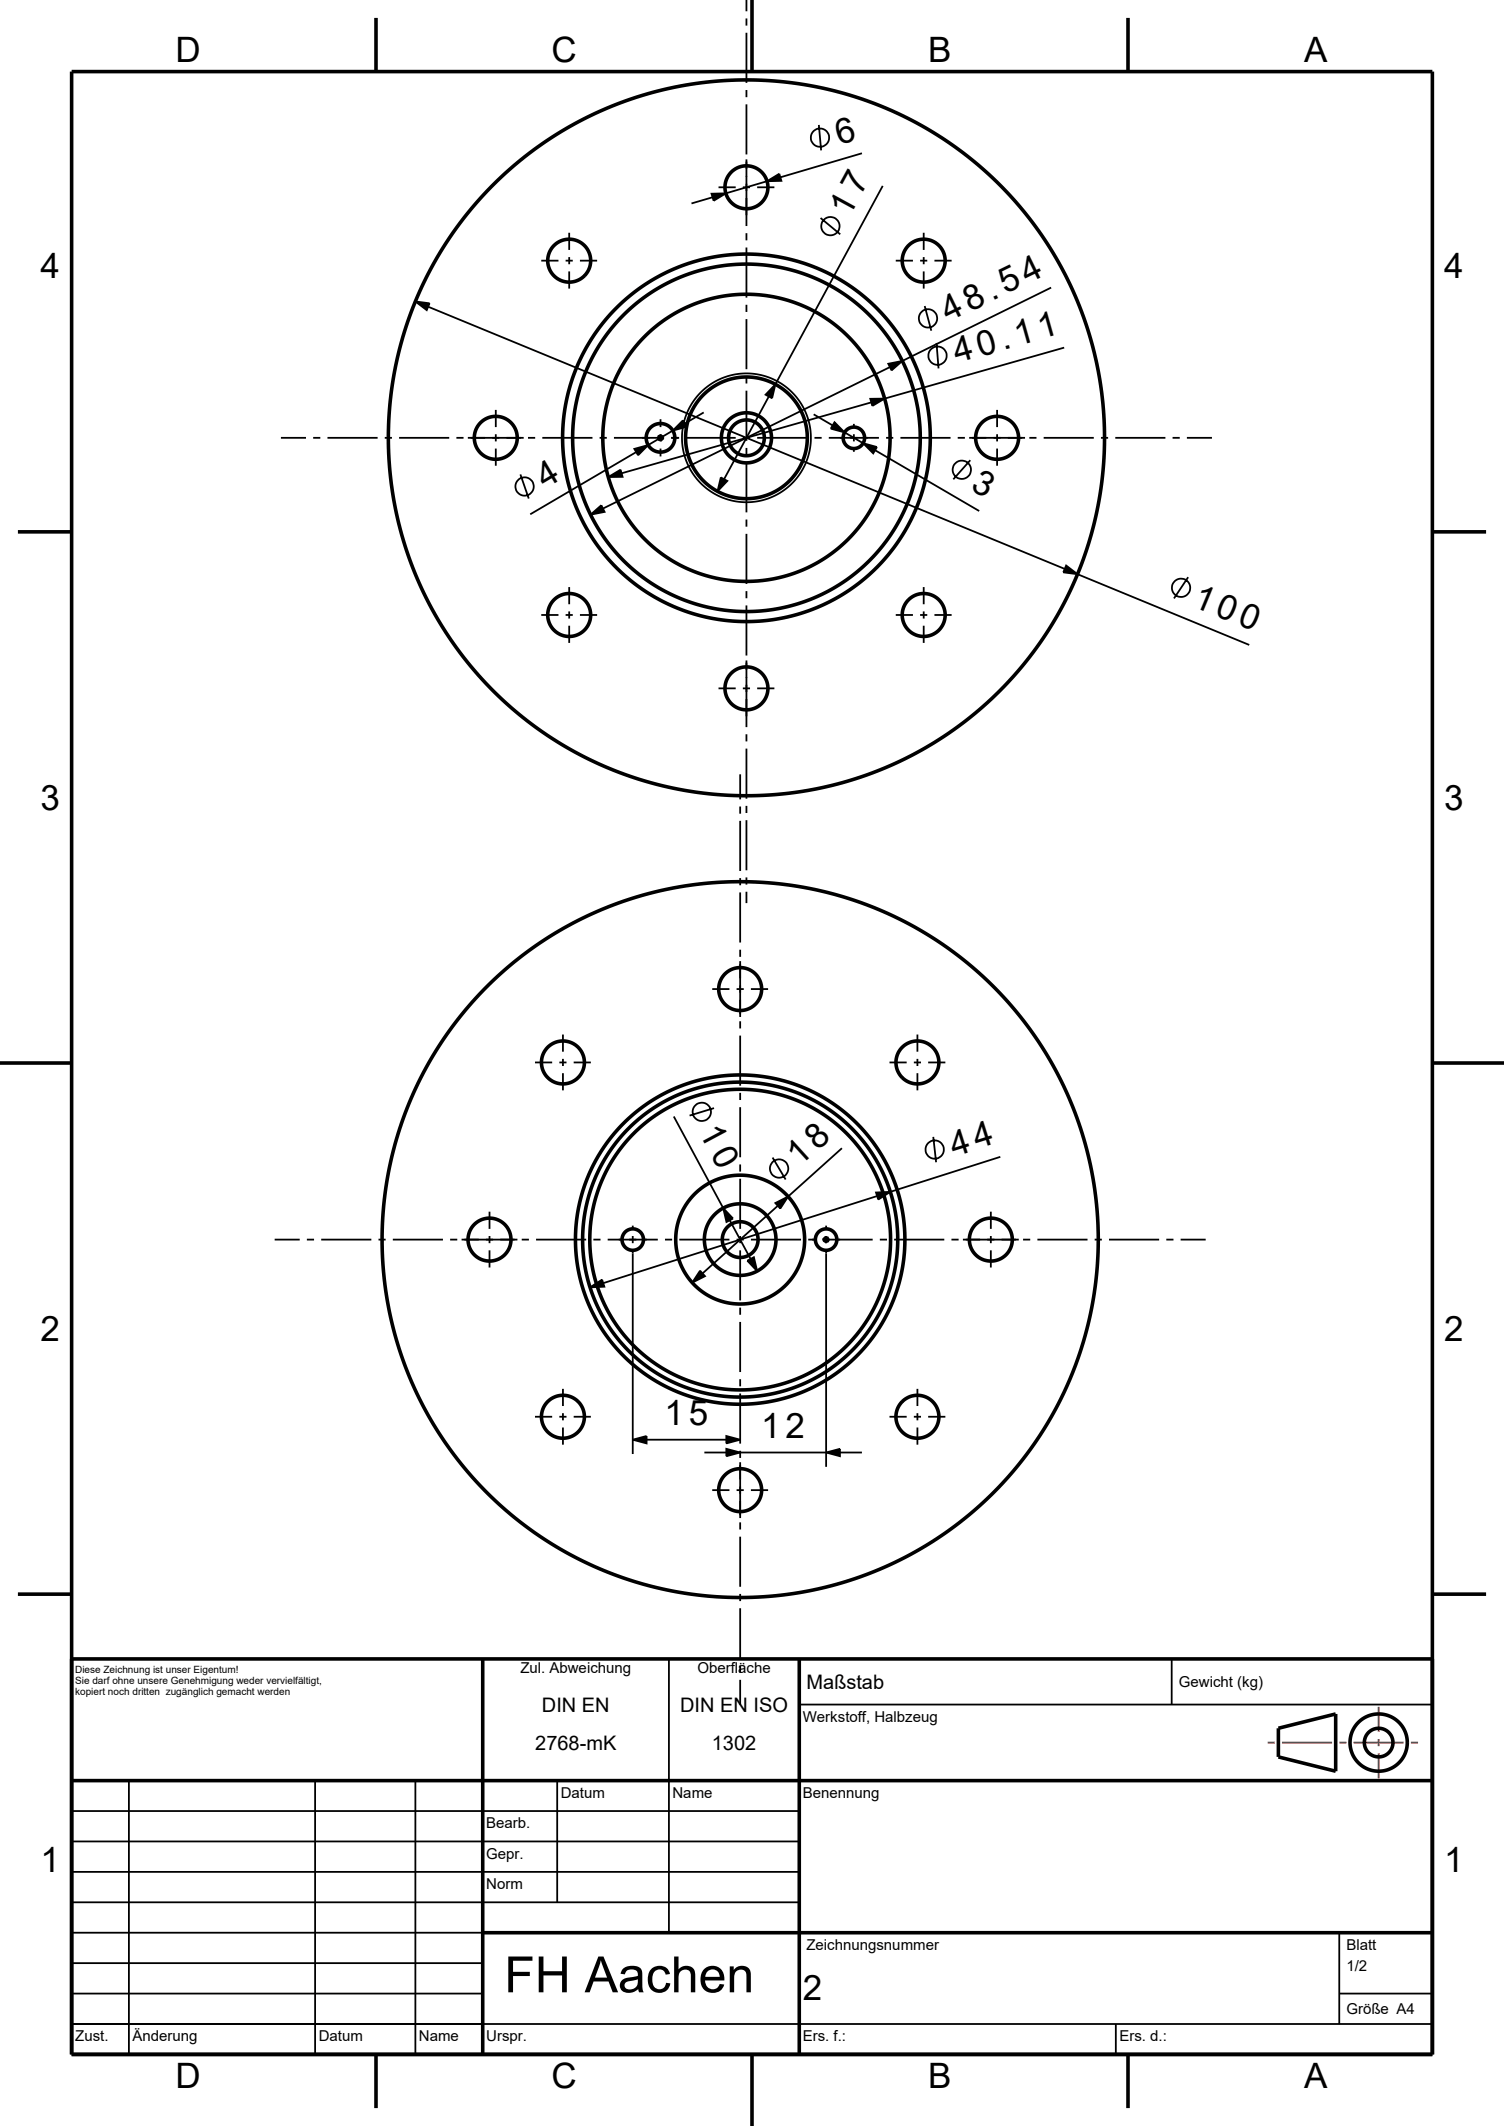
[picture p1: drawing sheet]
<svg xmlns="http://www.w3.org/2000/svg" width="210mm" height="297mm" viewBox="0 0 210 297" stroke-linecap="round" stroke-linejoin="round" font-family="sans-serif">
<g fill="none" stroke="#000" stroke-width=".25">
<path d="M104.2 0v1.6M104.2 2.6v1M104.2 4.6v7M104.2 12.6v1M104.2 14.6v7M114.3 17.5l.4 3.5M75.6 36.4h2.4M79 36.4h1M79.5 32.5v2.4M79.5 35.9v1M79.5 37.9v2.4M81 36.4h2.4"/>
<path d="M99.3 27.1l2-.1-1.7 1.1zM99.5 27.6l-2.9 .8M100.3 26.2h2.4M103.7 26.2h1M104.2 22.3v9.3M104.2 32.6v1M104.2 34.6v7M105.7 26.2h2.4M107.1 25.3l1.7-1 .3 1zM107.1 25.3l-5.8 1.7M114.6 30.5l2.7 2.2M120.4 21.4l-11.4 3.4"/>
<path d="M123.3 26l-15 27.7M125.1 36.4h2.4M128.5 36.4h1M129 32.5v2.4M129 35.9v1M129 37.9v2.4M130.5 36.4h2.4M58 42.1l2 .3-.4 .9zM59.8 42.8l88.9 36.7M69.2 57.3v2.4M92.2 58.6v1.1M95.4 58.7l.5 .9-2 .6z"/>
<path d="M98.3 57.6l-2.7 1.6M104.2 42.6v1M104.2 44.6v7M104.2 52.6v1M104.2 54.6v7M107.4 55.4l-6.3 11.5M108.3 53.7l-.5 1.9-.9-.5zM113.6 57.9l2.7 1.5M116.5 59l1.4 1.4-1.9-.5zM119.2 59.2v.5M121.5 55.7h2l-1.7 1zM121.7 56.2l-34.9 9.9"/>
<path d="M124 50.8l2-.4-1.5 1.3zM124.3 51.3l-40.1 19.7M129.1 42.8l.9 3.4M130.8 47.9l.2 3.6M139.2 57.3v2.4M146.8 40.2l-20.8 10.2M148.6 48.6l-25.1 7.1M39.2 61.2h3.5M43.7 61.2h1M45.7 61.2h7M53.7 61.2h1M55.7 61.2h7"/>
<path d="M63.7 61.2h1M65.3 61.2h7.8M69.2 60.7v1M69.2 62.7v2.4M72.7 66.3l1.1 3.3M73.7 61.2h1M75.7 61.2h7M82.5 71.9l1.5-1.3 .4 .9zM83.7 61.2h1M84.9 66.6l1.7-1 .3 1zM85.7 61.2h7M88.6 62.7l1.9-.5-1.4 1.4z"/>
<path d="M88.8 63.2l-14.8 8.6M92.2 60.7v1M92.2 62.7v1.1M93.7 61.2h1.1M93.9 60.2l-3.4 2M95.7 61.2h7M100.6 66.7l1 .5-1.4 1.4zM103.7 61.2h1M104.2 62.6v1M104.2 64.6v7M104.2 72.6v1M104.2 74.6v7"/>
<path d="M105.7 61.2h7M113.7 61.2h1M115.7 61.2h7M117.9 60.4l2.6 1.5M119.2 60.7v1M119.2 62.7v.4M120.5 61.9l1.9 .5-.5 .9zM122.2 62.9l14.5 8.5M123.7 61.2h1M125.7 61.2h7M133.7 61.2h1M135.3 61.2h7.8"/>
<path d="M135.5 64.3l-2.4 2.7M139.2 60.7v1M139.2 62.7v2.4M143.7 61.2h1M145.7 61.2h7M148.9 79l1.6 1.2-2-.2zM153.7 61.2h1M155.7 61.2h7M163.7 61.2h1M165.7 61.2h3.5M75.6 85.9h2.4M79 85.9h1"/>
<path d="M79.5 82v2.4M79.5 85.4v1M79.5 87.4v2.4M81 85.9h2.4M100.3 96.2h2.4M103.7 96.2h1M104.2 82.6v1M104.2 84.6v7M104.2 92.3v9.3M105.7 96.2h2.4M125.1 85.9h2.4M128.5 85.9h1"/>
<path d="M129 82v2.4M129 85.4v1M129 87.4v2.4M130.5 85.9h2.4M150.5 80.2l23.9 9.9M165.9 80.6l-2 3M103.3 108.2v3.5M103.3 112.7v1M103.3 114.7v7M104.2 102.6v1M104.2 104.6v7M104.2 112.6v1"/>
<path d="M104.2 114.6v7M99.4 138.2h2.5M102.8 138.2h1.1M103.3 122.7v1M103.3 124.7v7M103.3 132.7v1M103.3 134.3v7.8M104.2 122.6v1M104.2 124.6v1.6M104.8 138.2h2.4M74.7 148.4h2.4M78.1 148.4h1"/>
<path d="M78.6 144.5v2.4M78.6 147.9v1M78.6 149.9v2.4M80.1 148.4h2.4M94.1 156l6.9 12.8M99.7 154.8l-3.4 1M103.3 142.7v1M103.3 144.7v7M103.3 152.7v1M103.3 154.7v7M124.2 148.4h2.4M127.6 148.4h1"/>
<path d="M128.1 144.5v2.4M128.1 147.9v1M128.1 149.9v2.4M129.6 148.4h2.4M130.3 158.8l.4 3.6M38.4 173.2h3.5M42.8 173.2h1.1M44.8 173.2h7.1M52.8 173.2h1M54.8 173.2h7M62.9 173.2h.9M64.4 173.2h7.8"/>
<path d="M68.4 169.3v2.4M68.4 172.7v1M68.4 174.7v2.4M72.8 173.2h1.1M74.8 173.2h7M82.4 179.8l1.7-1 .3 1zM82.8 173.2h1M84.9 173.2h6.9M88.3 171.2v.5M88.3 172.7v1M88.3 174.7v28.4M92.9 173.2h.9"/>
<path d="M94.9 173.2h7M97.7 177.5l.7 .8-1.7 .9zM101 168.8l1.4 1.4-1 .5zM101.9 170.5l2.9 5.4M102.8 173.2h1.1M103.3 162.7v1M103.3 164.7v7M103.3 172.7v1M103.3 174.7v7M104.3 176.1l1-.5 .4 2zM104.8 173.2h7M107.9 161.7l1.8 3.1"/>
<path d="M108.3 168.1l1.7-.9-1 1.6zM108.6 168.4l-10.5 9.5M112.9 173.2h.9M114.9 173.2h6.9M115.4 171.2v.5M115.4 172.7v1M115.4 174.7v30.2M117.6 160.4l-7.6 6.8M122.3 166.6l2-.1-1.7 1.1zM122.5 167.1l-38.3 12.2M122.9 173.2h.9M124.8 173.2h7.1"/>
<path d="M132.8 173.2h1.1M134.5 173.2h7.8M138.3 169.3v2.4M138.3 172.7v1M138.3 174.7v2.4M139.7 161.6l-15.4 4.9M142.9 173.2h.9M144.9 173.2h6.9M152.8 173.2h1M154.8 173.2h7.1M162.8 173.2h1.1M164.8 173.2h3.5"/>
<path d="M74.7 197.9h2.4M78.1 197.9h1M78.6 194v2.4M78.6 197.4v1M78.6 199.4v2.4M80.1 197.9h2.4M103.3 182.7v1M103.3 184.7v7M103.3 192.7v1M103.3 194.7v7M124.2 197.9h2.4M127.6 197.9h1"/>
<path d="M128.1 194v2.4M128.1 197.4v1M128.1 199.4v2.4M129.6 197.9h2.4M88.3 201.1l2-.5v1zM90.3 201.1h11.1M98.4 202.9h3M99.4 208.2h2.5M101.4 200.6l1.9 .5-1.9 .5zM101.4 202.4l1.9 .5-1.9 .5zM102.8 208.2h1.1M103.3 202.7v1"/>
<path d="M103.3 204.3v7.8M103.3 212.7v1M103.3 214.7v7M103.3 202.9h12.1M104.8 208.2h2.4M115.4 202.9l1.9-.5v1zM117.3 202.9h3.1M93.4 231.8v38.2M103.3 222.7v1M103.3 224.7v7M103.3 232.7v1M103.3 234.7v3.5"/>
<path d="M111.6 238.1h88.4M163.6 231.8v6.3M10 257.2h101.6M10 253h101.6M18 248.8v38.2M44 248.8v38.2M58 248.8v38.2M77.8 248.8v17M10 278.5h57.4M10 274.2h57.4M10 270h57.4M10 265.8h101.6"/>
<path d="M10 261.5h101.6M187 278.5h13M187 270v12.8M10 282.8h190M155.8 282.8v4.2"/>
<circle cx="114.5" cy="19.2" r="1.28"/>
<circle cx="116" cy="31.6" r="1.28"/>
<circle cx="129.6" cy="44.5" r="1.28"/>
<circle cx="130.9" cy="49.7" r="1.28"/>
<circle cx="73.2" cy="68" r="1.28"/>
<circle cx="104.2" cy="61.2" r="9"/>
<circle cx="134.3" cy="65.6" r="1.28"/>
<circle cx="164.9" cy="82.1" r="1.28"/>
<circle cx="98" cy="155.3" r="1.28"/>
<circle cx="108.8" cy="163.2" r="1.28"/>
<circle cx="130.5" cy="160.6" r="1.28"/>
</g>
<g fill="none" stroke="#000" stroke-width=".5">
<path d="M10 10h190v277h-190zM52.5 2.5v7.5M105 0v10M157.5 2.5v7.5M2.5 74.3h7.5M92 61l.2-.1 .2 .1 .1 .3-.2 .1h-.2l-.1-.2zM200 74.3h7.5M0 148.5h10M200 148.5h10M115.1 173.1l.2-.2 .2 .1 .1 .2-.1 .1-.2 .1-.2-.1zM2.5 222.7h7.5M10 231.8h190"/>
<path d="M67.4 231.8v55.2M111.6 231.8v55.2M200 222.7h7.5M10 248.8h190M178.5 241.4l8-2v8l-8-2zM67.4 270h132.6M52.5 287v7.5M105 287v10M157.5 287v7.5"/>
<circle cx="79.5" cy="36.4" r="3"/>
<circle cx="104.2" cy="26.2" r="3"/>
<circle cx="129" cy="36.4" r="3"/>
<circle cx="69.2" cy="61.2" r="3"/>
<circle cx="92.2" cy="61.2" r="2"/>
<circle cx="104.2" cy="61.2" r="24.3"/>
<circle cx="104.2" cy="61.2" r="25.7"/>
<circle cx="104.2" cy="61.2" r="50"/>
<circle cx="104.2" cy="61.2" r="2.5"/>
<circle cx="104.2" cy="61.2" r="8.5"/>
<circle cx="104.2" cy="61.2" r="3.5"/>
<circle cx="104.2" cy="61.2" r="20.1"/>
<circle cx="119.2" cy="61.2" r="1.5"/>
<circle cx="139.2" cy="61.2" r="3"/>
<circle cx="79.5" cy="85.9" r="3"/>
<circle cx="104.2" cy="96.2" r="3"/>
<circle cx="129" cy="85.9" r="3"/>
<circle cx="103.4" cy="138.2" r="3"/>
<circle cx="78.6" cy="148.4" r="3"/>
<circle cx="128.1" cy="148.4" r="3"/>
<circle cx="68.3" cy="173.2" r="3"/>
<circle cx="88.3" cy="173.2" r="1.5"/>
<circle cx="103.3" cy="173.2" r="23"/>
<circle cx="103.3" cy="173.2" r="22"/>
<circle cx="103.3" cy="173.2" r="9"/>
<circle cx="103.3" cy="173.2" r="21"/>
<circle cx="103.4" cy="173.2" r="50"/>
<circle cx="103.4" cy="173.2" r="2.5"/>
<circle cx="103.4" cy="173.2" r="5"/>
<circle cx="115.4" cy="173.2" r="1.5"/>
<circle cx="138.4" cy="173.2" r="3"/>
<circle cx="78.6" cy="197.9" r="3"/>
<circle cx="128.1" cy="197.9" r="3"/>
<circle cx="103.3" cy="208.2" r="3"/>
<circle cx="192.5" cy="243.4" r="2"/>
<circle cx="192.5" cy="243.4" r="4"/>
</g>
<path d="M192.5 238.4v3.5M177 243.4h1M179 243.4h7M187 243.4h1M189 243.4h7M192.5 242.9v1M192.5 244.9v3.5M197 243.4h1" fill="none" stroke="#f00" stroke-width=".25"/>
<g fill="#000">
<path d="M99.3 27.1l2-.1-1.7 1.1z" fill-rule="evenodd"/>
<path d="M107.1 25.3l1.7-1 .3 1z" fill-rule="evenodd"/>
<path d="M58 42.1l2 .3-.4 .9z" fill-rule="evenodd"/>
<path d="M95.4 58.7l.5 .9-2 .6z" fill-rule="evenodd"/>
<path d="M108.3 53.7l-.5 1.9-.9-.5z" fill-rule="evenodd"/>
<path d="M116.5 59l1.4 1.4-1.9-.5z" fill-rule="evenodd"/>
<path d="M121.5 55.7h2l-1.7 1z" fill-rule="evenodd"/>
<path d="M124 50.8l2-.4-1.5 1.3z" fill-rule="evenodd"/>
<path d="M82.5 71.9l1.5-1.3 .4 .9z" fill-rule="evenodd"/>
<path d="M84.9 66.6l1.7-1 .3 1z" fill-rule="evenodd"/>
<path d="M88.6 62.7l1.9-.5-1.4 1.4z" fill-rule="evenodd"/>
<path d="M100.6 66.7l1 .5-1.4 1.4z" fill-rule="evenodd"/>
<path d="M120.5 61.9l1.9 .5-.5 .9z" fill-rule="evenodd"/>
<path d="M148.9 79l1.6 1.2-2-.2z" fill-rule="evenodd"/>
<path d="M82.4 179.8l1.7-1 .3 1z" fill-rule="evenodd"/>
<path d="M97.7 177.5l.7 .8-1.7 .9z" fill-rule="evenodd"/>
<path d="M101 168.8l1.4 1.4-1 .5z" fill-rule="evenodd"/>
<path d="M104.3 176.1l1-.5 .4 2z" fill-rule="evenodd"/>
<path d="M108.3 168.1l1.7-.9-1 1.6z" fill-rule="evenodd"/>
<path d="M122.3 166.6l2-.1-1.7 1.1z" fill-rule="evenodd"/>
<path d="M88.3 201.1l2-.5v1z" fill-rule="evenodd"/>
<path d="M101.4 200.6l1.9 .5-1.9 .5z" fill-rule="evenodd"/>
<path d="M101.4 202.4l1.9 .5-1.9 .5z" fill-rule="evenodd"/>
<path d="M115.4 202.9l1.9-.5v1z" fill-rule="evenodd"/>
</g>
<text font-size="7" x="70.4" y="278.3">FH Aachen</text>
<g font-size="4.9">
<text x="24.5" y="8.7">D</text>
<text x="77" y="8.7">C</text>
<text x="129.6" y="8.7">B</text>
<text x="182.1" y="8.7">A</text>
<text x="117.2" y="20.3" transform="rotate(-16 117.2 20.3)">6</text>
<text x="118.6" y="30.4" transform="rotate(-61 118.6 30.4)">17</text>
<text x="5.6" y="38.9">4</text>
<text x="201.6" y="38.9">4</text>
<text x="132.4" y="45" transform="rotate(-26 132.4 45)">48.54</text>
<text x="133.6" y="50.7" transform="rotate(-16 133.6 50.7)">40.11</text>
<text x="76.1" y="68.3" transform="rotate(-31 76.1 68.3)">4</text>
<text x="135.4" y="68.3" transform="rotate(30 135.4 68.3)">3</text>
<text x="166.4" y="84.6" transform="rotate(22 166.4 84.6)">100</text>
<text x="5.6" y="113.1">3</text>
<text x="201.6" y="113.1">3</text>
<text x="97.5" y="158.2" transform="rotate(62 97.5 158.2)">10</text>
<text x="133.2" y="161.6" transform="rotate(-18 133.2 161.6)">44</text>
<text x="111.7" y="163" transform="rotate(-42 111.7 163)">18</text>
<text x="5.6" y="187.3">2</text>
<text x="201.6" y="187.3">2</text>
<text x="92.8" y="199.1">15</text>
<text x="106.3" y="200.9">12</text>
<text x="5.6" y="261.5">1</text>
<text x="201.6" y="261.5">1</text>
<text x="112.1" y="279.4">2</text>
<text x="24.5" y="291.7">D</text>
<text x="77" y="291.7">C</text>
<text x="129.6" y="291.7">B</text>
<text x="182.1" y="291.7">A</text>
</g>
<g font-size="2.8">
<text x="75.7" y="239.1">DIN EN</text>
<text x="95" y="239.1">DIN EN ISO</text>
<text x="112.6" y="235.9">Maßstab</text>
<text x="74.7" y="244.4">2768-mK</text>
<text x="99.4" y="244.4">1302</text>
</g>
<g font-size="2.1">
<text x="72.7" y="233.6">Zul. Abweichung</text>
<text x="97.4" y="233.6">Oberfläche</text>
<text x="164.6" y="235.7">Gewicht (kg)</text>
<text x="112.1" y="240.5">Werkstoff, Halbzeug</text>
<text x="78.3" y="251.1">Datum</text>
<text x="93.9" y="251.1">Name</text>
<text x="112.1" y="251.1">Benennung</text>
<text x="67.9" y="255.4">Bearb.</text>
<text x="67.9" y="259.6">Gepr.</text>
<text x="67.9" y="263.9">Norm</text>
<text x="112.6" y="272.4">Zeichnungsnummer</text>
<text x="188" y="272.4">Blatt</text>
<text x="188" y="275.4">1/2</text>
<text x="188" y="281.4">Größe A4</text>
<text x="10.5" y="285.1">Zust.</text>
<text x="18.5" y="285.1">Änderung</text>
<text x="44.5" y="285.1">Datum</text>
<text x="58.5" y="285.1">Name</text>
<text x="67.9" y="285.1">Urspr.</text>
<text x="112.1" y="285.1">Ers. f.:</text>
<text x="156.3" y="285.1">Ers. d.:</text>
</g>
<g font-size="1.4">
<text x="10.5" y="233.7">Diese Zeichnung ist unser Eigentum!</text>
<text x="10.5" y="235.2">Sie darf ohne unsere Genehmigung weder vervielfältigt,</text>
<text x="10.5" y="236.8">kopiert noch dritten zugänglich gemacht werden</text>
</g>
</svg>
